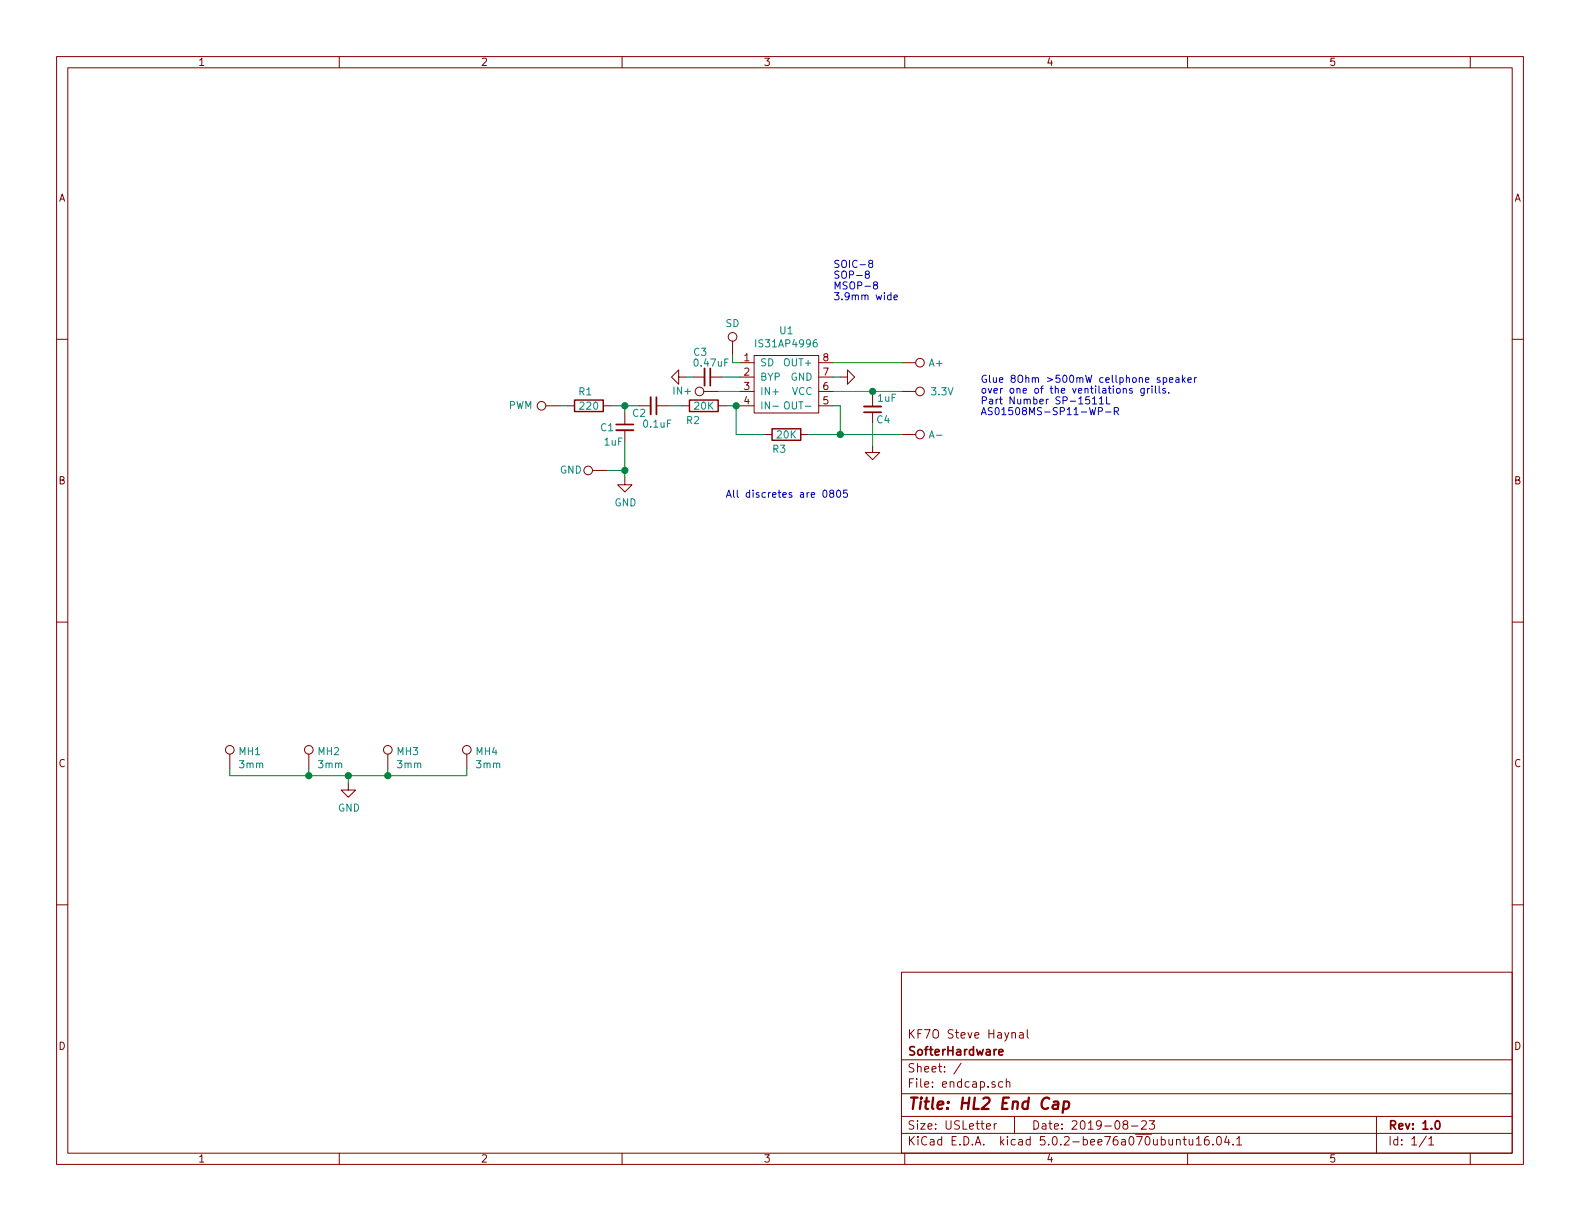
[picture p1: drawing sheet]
<svg xmlns="http://www.w3.org/2000/svg" width="279mm" height="216mm" viewBox="0 0 279 216" stroke-linecap="round" stroke-linejoin="round" font-family="sans-serif">
<g fill="none" stroke="#840000" stroke-width=".18">
<path d="M10 10h259.4v195.9h-259.4zM12 12h255.4v191.9h-255.4zM60 10v2M110 10v2M160 10v2M210 10v2M260 10v2M10 60h2M267.4 60h2M96.5 71.8h2.6M100.3 71.8h1.3M106.7 71.8h1.2"/>
<path d="M110.5 73v2.1M110.5 76.1v2M113 71.8h2.1M116.1 71.8h2M120 66.7v-1.3l-1.3 1.3 1.3 1.2v-1.2h1.3M120.6 71.8h1.3M122.6 66.7h2M124.5 69.2h2.5M125.6 66.7h2M127 71.8h1.3M129.5 60.3v2.6M130.8 64.1h2.5"/>
<path d="M130.8 71.8h2.5M130.8 66.7h2.5M130.8 69.2h2.5M133.3 62.9h11.5v10.1h-11.5zM135.3 76.8h1.2M141.6 76.8h1.3M144.8 73h.1M144.8 64.1h2.5M144.8 71.8h2.5M144.8 66.7h2.5M144.8 69.2h2.5M148.6 66.7h1.3v-1.3l1.2 1.3-1.2 1.2v-1.2"/>
<path d="M154.3 78.7v1.3h1.3l-1.3 1.3-1.3-1.3h1.3M154.3 69.9v2M154.3 72.9v2M159.4 64.1h2.5M159.4 76.8h2.5M159.4 69.2h2.5M104.8 83.2h2.5M110.5 84.5v1.2h1.3l-1.3 1.3-1.3-1.3h1.3M10 110h2M267.4 110h2M40.6 133.4v2.5M54.6 133.4v2.5"/>
<path d="M61.6 138.4v1.3h1.3l-1.3 1.3-1.3-1.3h1.3M68.6 133.4v2.5M82.5 133.4v2.5M10 160h2M267.4 160h2M159.4 171.9h108v32h-108zM159.4 197.4h108M159.4 193.4h108M159.4 187.4h108M170 188l-1.3 1.9M174.4 199.2l.8-.2-.1-.2-.4-.1-.3 .2 .1 .7h.6M175.8 198.7v1"/>
<path d="M176.2 198.7l-.3 .1-.1 .2M177.3 191.3h-.4l-.3 .2 .1 .6 .2 .2 .4-.1M178 191.4l.2-.1h.3l.1 1M178 190.8v1.5M178.9 182.7l.3-.1 .3 .1 .1 .9M179.4 197.4v3M180.3 182.7h.6v.9M180.9 182.9l-.5 .1a.29 .29 0 0 0-.2 .3 .29 .29 0 0 0 .2 .3l.5-.1M181.7 182.1v1.3l.2 .2M198.9 198.8l-.3-.3 .1-.2a.48 .48 0 0 1 .6-.1l.1 .3-.1 .3-.6 .1a.48 .48 0 0 0 0 .6l.2 .2 .5-.2v-.4l-.2-.3M200.1 199.1h1.1M201.9 198.3l.2-.1h.3l.3 .1v.3v.2l-.9 .9h.9"/>
<path d="M203.2 198.2h1l-.5 .6 .4 .1v.6l-.2 .2-.7-.2M243.4 197.4v6.5M60 203.9v2M110 203.9v2M159.4 200.4h108M160 203.9v2M209.2 201.5h.6M209.4 201v1.3l.4 .2M210 203.9v2M210.3 201.5v.9l.4 .1 .2-.2M210.9 201.5v1M211.6 201.4l.4-.4v1.5"/>
<path d="M211.6 202.5h.8M213.7 201a.62 .62 0 0 0-.7 .6l.1 .7 .2 .2 .5-.2v-.5l-.1-.2-.4-.1-.3 .3M214.5 202.3v.2M215.3 201.1l.3-.1a.94 .94 0 0 1 0 1.5l-.4-.3-.1-.7zM216.9 200.9l-.3 1.1h.9M217.3 201.5v1M218.1 202.3v.2M218.7 201.4l.4-.4v1.5M218.7 202.5h.9M252.2 200.9l-1.2 1.9M252.7 201.4l.4-.4v1.5M252.7 202.5h.8"/>
<path d="M260 203.9v2"/>
<circle cx="129.5" cy="59.6" r=".76"/>
<circle cx="95.8" cy="71.8" r=".76"/>
<circle cx="123.7" cy="69.2" r=".76"/>
<circle cx="162.7" cy="64.1" r=".76"/>
<circle cx="162.7" cy="76.8" r=".76"/>
<circle cx="162.7" cy="69.2" r=".76"/>
<circle cx="104" cy="83.2" r=".76"/>
<circle cx="40.6" cy="132.6" r=".76"/>
<circle cx="54.6" cy="132.6" r=".76"/>
<circle cx="68.6" cy="132.6" r=".76"/>
<circle cx="82.5" cy="132.6" r=".76"/>
</g>
<path d="M109 75.1h3M116.1 70.2v3.1M125.6 65.2v3M152.8 72.9h3M176.6 186.1l.8-.2-.1-.3h-.4l-.3 .2 .1 .7h.6M253.9 198.3l.2-.1a.81 .81 0 0 1 .6 .6 .81 .81 0 0 1-.3 .8l-.1 .1a.79 .79 0 0 1-.4-1.4z" fill="none" stroke="#840000" stroke-width=".3"/>
<path d="M186.3 194.8h.8l-.1 1.3M187.1 195.2l-.6 .1a.4 .4 0 0 0-.4 .4 .4 .4 0 0 0 .3 .4l.6-.1M188.1 194.8a.68 .68 0 0 1 .9 .1v.8a.66 .66 0 0 1-1 .3M188.2 194.8l-.3 2" fill="none" stroke="#840000" stroke-width=".41"/>
<g fill="none" stroke="#008400" stroke-width=".18">
<path d="M99.1 71.8h1.2M107.9 71.8h5.1M110.5 71.8v1.2M110.5 78.1v6.4M118.1 71.8h2.5M121.3 66.7h1.3M127 69.2h3.8M127.6 66.7h3.2M128.3 71.8h2.5M129.5 62.9v1.2h1.3M130.2 71.8v5h5.1M142.9 76.8h16.5"/>
<path d="M147.3 71.8h1.3v5M147.3 64.1h12.1M147.3 66.7h1.3M147.3 69.2h12.1M154.3 69.2v.7M154.3 74.9v3.8M107.3 83.2h3.2M40.6 135.9v1.3h41.9v-1.3M54.6 135.9v1.3M61.6 137.2v1.2M68.6 135.9v1.3"/>
</g>
<g fill="#008400" stroke="#008400" stroke-width=".25">
<circle cx="68.6" cy="137.2" r=".51"/>
<circle cx="54.6" cy="137.2" r=".51"/>
<circle cx="61.6" cy="137.2" r=".51"/>
<circle cx="110.5" cy="71.8" r=".51"/>
<circle cx="110.5" cy="83.2" r=".51"/>
<circle cx="130.2" cy="71.8" r=".51"/>
<circle cx="148.6" cy="76.8" r=".51"/>
<circle cx="154.3" cy="69.2" r=".51"/>
</g>
<path d="M109 76.1h3M115.1 70.2v3.1M124.6 65.2v3M152.8 71.9h3" fill="none" stroke="#840000" stroke-width=".33"/>
<path d="M101.6 70.7h5.1v2.1h-5.1zM121.9 70.7h5.1v2.1h-5.1zM136.5 75.8h5.1v2.1h-5.1z" fill="none" stroke="#840000" stroke-width=".25"/>
<path d="M136.7 71.8h.9M138.8 71.2l.2-.2a.47 .47 0 0 1 .6 .5l-.1 .6-.2 .2h-.4a1 1 0 0 1-.1-1.1z" fill="none" stroke="#008484" stroke-width=".18"/>
<g fill="none" stroke="#0000c2" stroke-width=".18">
<path d="M153.2 48.5l-.1-.1v-.3l.1-.2 .4 .1 .1 .2v.2l-.6 .1-.1 .2v.3l.2 .2 .4-.1 .1-.1v-.3l-.2-.2M153.8 46.6l-.1-.1v-.3l.1-.2 .4 .1 .1 .4-.6 .1-.1 .2v.3l.2 .2 .4-.1 .1-.1v-.4l-.2-.1M154.7 50.4l-.2-.1v-.3l.4-.2 .3 .3-.1 .2-.5 .1-.1 .2v.4l.2 .1h.4l.1-.2v-.3l-.3-.2M157.6 52.2h-.4l-.3 .2 .1 .6h.6M157.6 51.7v1.3M158.1 52.6l.6-.1-.1-.3h-.3l-.2 .1v.7h.5M192.7 70.2h-.7v.6l.2-.2 .5 .2v.5l-.2 .1-.5-.1M193.2 70.5l.3-.3v1.2M193.2 71.4h.7M194.2 72.7l.7-.1v-.4l-.2-.1h-.5v1.2M194.4 70.5l.4-.3v1.2M194.4 71.4h.7"/>
<path d="M195.5 72.8h1M195.7 70.2v1.2h.6M197.1 72.7l.6-.1v-.4l-.1-.1h-.5v1.2M197.4 72.7l.4 .6M200.2 68.7h-.3l-.2 .2 .1 .1 .4 .2v.3h-.5M202.3 68.7v1l-.2 .3-.3-.1M202.3 68.7h-.3l-.3 .2 .2 .6h.4M202.9 68.7v.8M203.3 68.7l-.4 .2M203.7 68.7v.8M204.3 68.2v1.1l.2 .2M205 68.2v1.1l.2 .2"/>
<path d="M205.7 66.8h.4l.2 .2-.1 .6h-.5M205.7 66.8v1.2M206.1 68.7h-.3l-.2 .2 .1 .1 .4 .2v.3h-.5M206.7 69.4v.1M206.8 67.2l.6-.1-.1-.3h-.3l-.2 .2 .1 .6h.4M207.9 66.8h.5l.1 .8M208.5 67.1h-.4l-.2 .2v.3h.6M209.1 66.3v1.3M209.2 67.1l.4 .5M209.6 66.8l-.5 .5M210.1 67.2l.6-.1-.1-.3h-.3l-.2 .2v.6h.5M211.2 66.8v.8"/>
<path d="M211.6 66.8h-.3l-.1 .2M145.6 86.8l.2-.1a.69 .69 0 0 1 .4 .6 .69 .69 0 0 1-.4 .6l-.2-.1-.1-.3zM147 87.2l-.3-.2 .1-.2 .2-.1 .4 .1v.3l-.6 .2-.1 .2v.2l.3 .2h.3l.1-.2v-.4l-.2-.1M148.1 86.8l.1-.1a.67 .67 0 0 1 .5 .6 .67 .67 0 0 1-.5 .6l-.2-.2-.1-.2zM149.8 86.7h-.6l-.1 .6 .2-.2 .5 .2v.5l-.2 .1-.5-.1"/>
</g>
<text font-size="2.8" fill="#840000" x="160.4" y="196.2">Title: HL2 End Cap</text>
<g font-size="2.1" fill="#840000">
<text x="160.4" y="183.6">KF7O Steve Haynal</text>
<text x="160.4" y="189.6">Sheet: /</text>
<text x="160.4" y="186.6">SofterHardware</text>
<text x="160.4" y="192.3">File: endcap.sch</text>
<text x="160.4" y="202.5">KiCad E.D.A. kicad 5.0.2-bee76a070ubuntu16.04.1</text>
<text x="160.4" y="199.7">Size: USLetter</text>
<text x="182.4" y="199.7">Date: 2019-08-23</text>
<text x="245.4" y="199.7">Rev: 1.0</text>
<text x="245.4" y="202.5">Id: 1/1</text>
</g>
<g font-size="1.8" fill="#840000">
<text x="35" y="11.6">1</text>
<text x="85" y="11.6">2</text>
<text x="135" y="11.6">3</text>
<text x="185" y="11.6">4</text>
<text x="235" y="11.6">5</text>
<text x="10.4" y="35.6">A</text>
<text x="267.8" y="35.6">A</text>
<text x="131.6" y="63.9">1</text>
<text x="145.6" y="63.9">8</text>
<text x="131.6" y="66.4">2</text>
<text x="131.6" y="69">3</text>
<text x="131.6" y="71.5">4</text>
<text x="145.6" y="71.5">5</text>
<text x="145.6" y="69">6</text>
<text x="145.6" y="66.4">7</text>
<text x="10.4" y="85.6">B</text>
<text x="267.8" y="85.6">B</text>
<text x="10.4" y="135.6">C</text>
<text x="267.8" y="135.6">C</text>
<text x="10.4" y="185.6">D</text>
<text x="267.8" y="185.6">D</text>
<text x="35" y="205.5">1</text>
<text x="85" y="205.5">2</text>
<text x="135" y="205.5">3</text>
<text x="185" y="205.5">4</text>
<text x="235" y="205.5">5</text>
</g>
<g font-size="1.8" fill="#0000c2">
<text x="147.3" y="47.4">SOIC-8</text>
<text x="147.3" y="49.3">SOP-8</text>
<text x="147.3" y="51.2">MSOP-8</text>
<text x="147.3" y="53.1">3.9mm wide</text>
<text x="173.4" y="67.7">Glue 8Ohm &gt;500mW cellphone speaker</text>
<text x="173.4" y="69.6">over one of the ventilations grills.</text>
<text x="173.4" y="71.5">Part Number SP-1511L</text>
<text x="173.4" y="73.4">AS01508MS-SP11-WP-R</text>
<text x="128.3" y="88">All discretes are 0805</text>
</g>
<g font-size="1.8" fill="#008484">
<text x="128.3" y="57.8">SD</text>
<text x="137.9" y="59.1">U1</text>
<text x="122.7" y="62.9">C3</text>
<text x="122.9" y="64.8">0.47uF</text>
<text x="134.1" y="61.4">IS31AP4996</text>
<text x="134.4" y="64.8">SD</text>
<text x="139" y="64.8">OUT+</text>
<text x="164.4" y="64.8">A+</text>
<text x="102.4" y="69.9">R1</text>
<text x="119.3" y="69.8">IN+</text>
<text x="134.4" y="67.3">BYP</text>
<text x="134.4" y="69.8">IN+</text>
<text x="139.8" y="67.3">GND</text>
<text x="140" y="69.8">VCC</text>
<text x="155.3" y="71">1uF</text>
<text x="164.8" y="69.9">3.3V</text>
<text x="89.9" y="72.3">PWM</text>
<text x="102.7" y="72.4">220</text>
<text x="106.2" y="76.3">C1</text>
<text x="111.9" y="73.7">C2</text>
<text x="113.9" y="75.6">0.1uF</text>
<text x="121.4" y="75">R2</text>
<text x="122.8" y="72.4">20K</text>
<text x="134.4" y="72.4">IN-</text>
<text x="137.4" y="77.5">20K</text>
<text x="139.4" y="72.4">OUT-</text>
<text x="155.1" y="74.9">C4</text>
<text x="164.6" y="77.5">A-</text>
<text x="99" y="83.7">GND</text>
<text x="106.9" y="78.8">1uF</text>
<text x="136.7" y="80.1">R3</text>
<text x="108.7" y="89.5">GND</text>
<text x="42.3" y="133.5">MH1</text>
<text x="42.4" y="135.8">3mm</text>
<text x="56.3" y="133.5">MH2</text>
<text x="56.4" y="135.8">3mm</text>
<text x="70.3" y="133.5">MH3</text>
<text x="70.4" y="135.8">3mm</text>
<text x="84.2" y="133.5">MH4</text>
<text x="84.3" y="135.8">3mm</text>
<text x="59.8" y="143.5">GND</text>
</g>
</svg>
